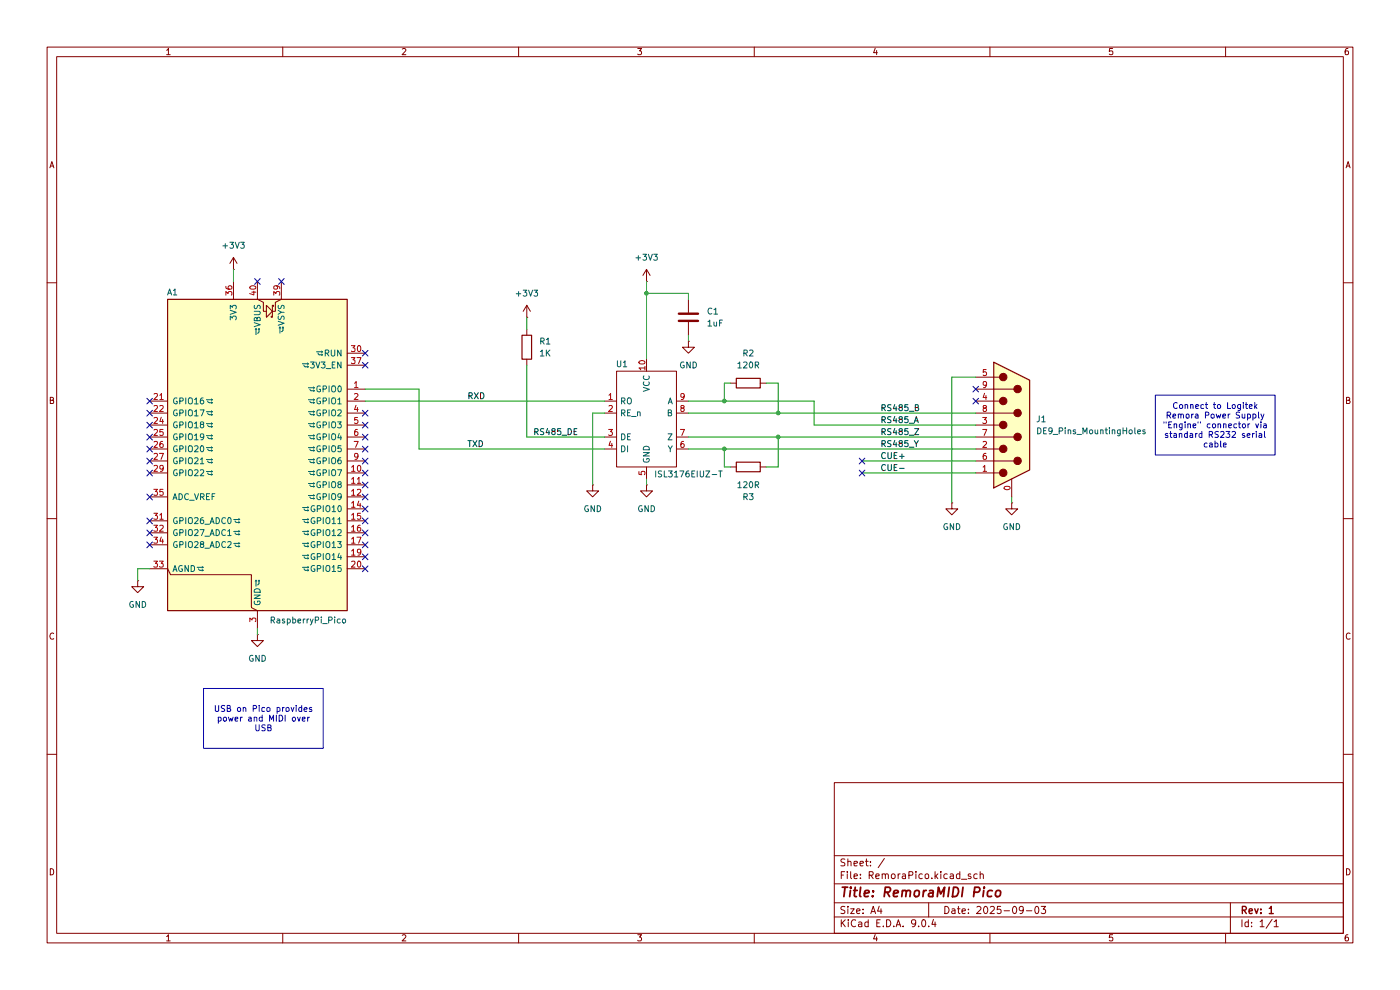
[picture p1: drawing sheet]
(kicad_sch
 (version 20250114)
 (generator "eeschema")
 (generator_version "9.0")
 (paper "A4")
 (title_block
  (title "RemoraMIDI Pico")
  (date "2025-09-03")
  (rev "1"))
 (lib_symbols
  (symbol "AT_Library:ISL3176EIUZ-T" (exclude_from_sim no) (in_bom yes) (on_board yes)
   (property "Reference" "U1" (at 2.286 6.604 0) (effects (font (size 1.27 1.27)) (justify left)))
   (property "Value" "ISL3176EIUZ-T" (at 10.414 -16.764 0) (effects (font (size 1.27 1.27)) (justify left)))
   (property "Footprint" "" (at 0 0 0) (effects (font (size 1.27 1.27)) (hide yes)))
   (property "Datasheet" "" (at 0 0 0) (effects (font (size 1.27 1.27)) (hide yes)))
   (property "Description" "" (at 0 0 0) (effects (font (size 1.27 1.27)) (hide yes)))
   (symbol "ISL3176EIUZ-T_0_1"
    (rectangle (start 2.54 5.08) (end 15.24 -15.24) (stroke (width 0) (type default)) (fill (type none))))
   (symbol "ISL3176EIUZ-T_1_0"
    (pin input line (at 0 -3.81 0) (length 2.54) (name "RE_n" (effects (font (size 1.27 1.27)))) (number "2" (effects (font (size 1.27 1.27)))))
    (pin input line (at 0 -8.89 0) (length 2.54) (name "DE" (effects (font (size 1.27 1.27)))) (number "3" (effects (font (size 1.27 1.27)))))
    (pin input line (at 0 -11.43 0) (length 2.54) (name "DI" (effects (font (size 1.27 1.27)))) (number "4" (effects (font (size 1.27 1.27)))))
    (pin power_in line (at 8.89 7.62 270) (length 2.54) (name "VCC" (effects (font (size 1.27 1.27)))) (number "10" (effects (font (size 1.27 1.27)))))
    (pin passive line (at 8.89 -17.78 90) (length 2.54) (name "GND" (effects (font (size 1.27 1.27)))) (number "5" (effects (font (size 1.27 1.27)))))
    (pin input line (at 17.78 -1.27 180) (length 2.54) (name "A" (effects (font (size 1.27 1.27)))) (number "9" (effects (font (size 1.27 1.27)))))
    (pin input line (at 17.78 -3.81 180) (length 2.54) (name "B" (effects (font (size 1.27 1.27)))) (number "8" (effects (font (size 1.27 1.27)))))
    (pin output line (at 17.78 -8.89 180) (length 2.54) (name "Z" (effects (font (size 1.27 1.27)))) (number "7" (effects (font (size 1.27 1.27)))))
    (pin output line (at 17.78 -11.43 180) (length 2.54) (name "Y" (effects (font (size 1.27 1.27)))) (number "6" (effects (font (size 1.27 1.27))))))
   (symbol "ISL3176EIUZ-T_1_1"
    (pin output line (at 0 -1.27 0) (length 2.54) (name "RO" (effects (font (size 1.27 1.27)))) (number "1" (effects (font (size 1.27 1.27))))))
   (embedded_fonts no))
  (symbol "Connector:DE9_Pins_MountingHoles"
   (pin_names
    (offset 1.016) (hide yes)) (exclude_from_sim no) (in_bom yes) (on_board yes)
   (property "Reference" "J" (at 0 16.51 0) (effects (font (size 1.27 1.27))))
   (property "Value" "DE9_Pins_MountingHoles" (at 0 14.605 0) (effects (font (size 1.27 1.27))))
   (property "Footprint" "" (at 0 0 0) (effects (font (size 1.27 1.27)) (hide yes)))
   (property "Datasheet" "~" (at 0 0 0) (effects (font (size 1.27 1.27)) (hide yes)))
   (property "Description" "9-pin D-SUB connector, pins (male), Mounting Hole" (at 0 0 0) (effects (font (size 1.27 1.27)) (hide yes)))
   (symbol "DE9_Pins_MountingHoles_0_1"
    (polyline (pts (xy -3.81 10.16) (xy -2.54 10.16)) (stroke (width 0) (type default)) (fill (type none)))
    (polyline (pts (xy -3.81 7.62) (xy 0.508 7.62)) (stroke (width 0) (type default)) (fill (type none)))
    (polyline (pts (xy -3.81 5.08) (xy -2.54 5.08)) (stroke (width 0) (type default)) (fill (type none)))
    (polyline (pts (xy -3.81 2.54) (xy 0.508 2.54)) (stroke (width 0) (type default)) (fill (type none)))
    (polyline (pts (xy -3.81 0) (xy -2.54 0)) (stroke (width 0) (type default)) (fill (type none)))
    (polyline (pts (xy -3.81 -2.54) (xy 0.508 -2.54)) (stroke (width 0) (type default)) (fill (type none)))
    (polyline (pts (xy -3.81 -5.08) (xy -2.54 -5.08)) (stroke (width 0) (type default)) (fill (type none)))
    (polyline (pts (xy -3.81 -7.62) (xy 0.508 -7.62)) (stroke (width 0) (type default)) (fill (type none)))
    (polyline (pts (xy -3.81 -10.16) (xy -2.54 -10.16)) (stroke (width 0) (type default)) (fill (type none)))
    (polyline (pts (xy -3.81 -13.335) (xy -3.81 13.335) (xy 3.81 9.525) (xy 3.81 -9.525) (xy -3.81 -13.335)) (stroke (width 0.254) (type default)) (fill (type background)))
    (circle (center -1.778 10.16) (radius 0.762) (stroke (width 0) (type default)) (fill (type outline)))
    (circle (center -1.778 5.08) (radius 0.762) (stroke (width 0) (type default)) (fill (type outline)))
    (circle (center -1.778 0) (radius 0.762) (stroke (width 0) (type default)) (fill (type outline)))
    (circle (center -1.778 -5.08) (radius 0.762) (stroke (width 0) (type default)) (fill (type outline)))
    (circle (center -1.778 -10.16) (radius 0.762) (stroke (width 0) (type default)) (fill (type outline)))
    (circle (center 1.27 7.62) (radius 0.762) (stroke (width 0) (type default)) (fill (type outline)))
    (circle (center 1.27 2.54) (radius 0.762) (stroke (width 0) (type default)) (fill (type outline)))
    (circle (center 1.27 -2.54) (radius 0.762) (stroke (width 0) (type default)) (fill (type outline)))
    (circle (center 1.27 -7.62) (radius 0.762) (stroke (width 0) (type default)) (fill (type outline))))
   (symbol "DE9_Pins_MountingHoles_1_1"
    (pin passive line (at -7.62 10.16 0) (length 3.81) (name "5" (effects (font (size 1.27 1.27)))) (number "5" (effects (font (size 1.27 1.27)))))
    (pin passive line (at -7.62 7.62 0) (length 3.81) (name "9" (effects (font (size 1.27 1.27)))) (number "9" (effects (font (size 1.27 1.27)))))
    (pin passive line (at -7.62 5.08 0) (length 3.81) (name "4" (effects (font (size 1.27 1.27)))) (number "4" (effects (font (size 1.27 1.27)))))
    (pin passive line (at -7.62 2.54 0) (length 3.81) (name "8" (effects (font (size 1.27 1.27)))) (number "8" (effects (font (size 1.27 1.27)))))
    (pin passive line (at -7.62 0 0) (length 3.81) (name "3" (effects (font (size 1.27 1.27)))) (number "3" (effects (font (size 1.27 1.27)))))
    (pin passive line (at -7.62 -2.54 0) (length 3.81) (name "7" (effects (font (size 1.27 1.27)))) (number "7" (effects (font (size 1.27 1.27)))))
    (pin passive line (at -7.62 -5.08 0) (length 3.81) (name "2" (effects (font (size 1.27 1.27)))) (number "2" (effects (font (size 1.27 1.27)))))
    (pin passive line (at -7.62 -7.62 0) (length 3.81) (name "6" (effects (font (size 1.27 1.27)))) (number "6" (effects (font (size 1.27 1.27)))))
    (pin passive line (at -7.62 -10.16 0) (length 3.81) (name "1" (effects (font (size 1.27 1.27)))) (number "1" (effects (font (size 1.27 1.27)))))
    (pin passive line (at 0 -15.24 90) (length 3.81) (name "PAD" (effects (font (size 1.27 1.27)))) (number "0" (effects (font (size 1.27 1.27))))))
   (embedded_fonts no))
  (symbol "Device:C"
   (pin_numbers (hide yes))
   (pin_names
    (offset 0.254)) (exclude_from_sim no) (in_bom yes) (on_board yes)
   (property "Reference" "C" (at 0.635 2.54 0) (effects (font (size 1.27 1.27)) (justify left)))
   (property "Value" "C" (at 0.635 -2.54 0) (effects (font (size 1.27 1.27)) (justify left)))
   (property "Footprint" "" (at 0.9652 -3.81 0) (effects (font (size 1.27 1.27)) (hide yes)))
   (property "Datasheet" "~" (at 0 0 0) (effects (font (size 1.27 1.27)) (hide yes)))
   (property "Description" "Unpolarized capacitor" (at 0 0 0) (effects (font (size 1.27 1.27)) (hide yes)))
   (symbol "C_0_1"
    (polyline (pts (xy -2.032 0.762) (xy 2.032 0.762)) (stroke (width 0.508) (type default)) (fill (type none)))
    (polyline (pts (xy -2.032 -0.762) (xy 2.032 -0.762)) (stroke (width 0.508) (type default)) (fill (type none))))
   (symbol "C_1_1"
    (pin passive line (at 0 3.81 270) (length 2.794) (name "~" (effects (font (size 1.27 1.27)))) (number "1" (effects (font (size 1.27 1.27)))))
    (pin passive line (at 0 -3.81 90) (length 2.794) (name "~" (effects (font (size 1.27 1.27)))) (number "2" (effects (font (size 1.27 1.27))))))
   (embedded_fonts no))
  (symbol "Device:R"
   (pin_numbers (hide yes))
   (pin_names
    (offset 0)) (exclude_from_sim no) (in_bom yes) (on_board yes)
   (property "Reference" "R" (at 2.032 0 90) (effects (font (size 1.27 1.27))))
   (property "Value" "R" (at 0 0 90) (effects (font (size 1.27 1.27))))
   (property "Footprint" "" (at -1.778 0 90) (effects (font (size 1.27 1.27)) (hide yes)))
   (property "Datasheet" "~" (at 0 0 0) (effects (font (size 1.27 1.27)) (hide yes)))
   (property "Description" "Resistor" (at 0 0 0) (effects (font (size 1.27 1.27)) (hide yes)))
   (symbol "R_0_1"
    (rectangle (start -1.016 -2.54) (end 1.016 2.54) (stroke (width 0.254) (type default)) (fill (type none))))
   (symbol "R_1_1"
    (pin passive line (at 0 3.81 270) (length 1.27) (name "~" (effects (font (size 1.27 1.27)))) (number "1" (effects (font (size 1.27 1.27)))))
    (pin passive line (at 0 -3.81 90) (length 1.27) (name "~" (effects (font (size 1.27 1.27)))) (number "2" (effects (font (size 1.27 1.27))))))
   (embedded_fonts no))
  (symbol "MCU_Module:RaspberryPi_Pico"
   (pin_names
    (offset 0.762)) (exclude_from_sim no) (in_bom yes) (on_board yes)
   (property "Reference" "A" (at -19.05 35.56 0) (effects (font (size 1.27 1.27)) (justify left)))
   (property "Value" "RaspberryPi_Pico" (at 7.62 35.56 0) (effects (font (size 1.27 1.27)) (justify left)))
   (property "Footprint" "Module:RaspberryPi_Pico_Common_Unspecified" (at 0 -46.99 0) (effects (font (size 1.27 1.27)) (hide yes)))
   (property "Datasheet" "https://datasheets.raspberrypi.com/pico/pico-datasheet.pdf" (at 0 -49.53 0) (effects (font (size 1.27 1.27)) (hide yes)))
   (property "Description" "Versatile and inexpensive microcontroller module powered by RP2040 dual-core Arm Cortex-M0+ processor up to 133 MHz, 264kB SRAM, 2MB QSPI flash; also supports Raspberry Pi Pico 2" (at 0 -52.07 0) (effects (font (size 1.27 1.27)) (hide yes)))
   (symbol "RaspberryPi_Pico_0_1"
    (rectangle (start -19.05 34.29) (end 19.05 -31.75) (stroke (width 0.254) (type default)) (fill (type background)))
    (polyline (pts (xy -5.08 34.29) (xy -3.81 33.655) (xy -3.81 31.75) (xy -3.175 31.75)) (stroke (width 0) (type default)) (fill (type none)))
    (polyline (pts (xy -3.429 32.766) (xy -3.429 33.02) (xy -3.175 33.02) (xy -3.175 30.48) (xy -2.921 30.48) (xy -2.921 30.734)) (stroke (width 0) (type default)) (fill (type none)))
    (polyline (pts (xy -3.175 31.75) (xy -1.905 33.02) (xy -1.905 30.48) (xy -3.175 31.75)) (stroke (width 0) (type default)) (fill (type none)))
    (polyline (pts (xy 0 34.29) (xy -1.27 33.655) (xy -1.27 31.75) (xy -1.905 31.75)) (stroke (width 0) (type default)) (fill (type none)))
    (polyline (pts (xy 0 -31.75) (xy 1.27 -31.115) (xy 1.27 -24.13) (xy 18.415 -24.13) (xy 19.05 -22.86)) (stroke (width 0) (type default)) (fill (type none))))
   (symbol "RaspberryPi_Pico_1_1"
    (pin passive line (at -22.86 22.86 0) (length 3.81) (name "RUN" (effects (font (size 1.27 1.27)))) (number "30" (effects (font (size 1.27 1.27))))
    (alternate "~{RESET}" passive line))
    (pin passive line (at -22.86 20.32 0) (length 3.81) (name "3V3_EN" (effects (font (size 1.27 1.27)))) (number "37" (effects (font (size 1.27 1.27))))
    (alternate "~{3V3_DISABLE}" passive line))
    (pin bidirectional line (at -22.86 15.24 0) (length 3.81) (name "GPIO0" (effects (font (size 1.27 1.27)))) (number "1" (effects (font (size 1.27 1.27))))
    (alternate "I2C0_SDA" bidirectional line)
    (alternate "PWM0_A" output line)
    (alternate "SPI0_RX" input line)
    (alternate "UART0_TX" output line)
    (alternate "USB_OVCUR_DET" input line))
    (pin bidirectional line (at -22.86 12.7 0) (length 3.81) (name "GPIO1" (effects (font (size 1.27 1.27)))) (number "2" (effects (font (size 1.27 1.27))))
    (alternate "I2C0_SCL" bidirectional clock)
    (alternate "PWM0_B" bidirectional line)
    (alternate "UART0_RX" input line)
    (alternate "USB_VBUS_DET" passive line)
    (alternate "~{SPI0_CSn}" bidirectional line))
    (pin bidirectional line (at -22.86 10.16 0) (length 3.81) (name "GPIO2" (effects (font (size 1.27 1.27)))) (number "4" (effects (font (size 1.27 1.27))))
    (alternate "I2C1_SDA" bidirectional line)
    (alternate "PWM1_A" output line)
    (alternate "SPI0_SCK" bidirectional clock)
    (alternate "UART0_CTS" input line)
    (alternate "USB_VBUS_EN" output line))
    (pin bidirectional line (at -22.86 7.62 0) (length 3.81) (name "GPIO3" (effects (font (size 1.27 1.27)))) (number "5" (effects (font (size 1.27 1.27))))
    (alternate "I2C1_SCL" bidirectional clock)
    (alternate "PWM1_B" bidirectional line)
    (alternate "SPI0_TX" output line)
    (alternate "UART0_RTS" output line)
    (alternate "USB_OVCUR_DET" input line))
    (pin bidirectional line (at -22.86 5.08 0) (length 3.81) (name "GPIO4" (effects (font (size 1.27 1.27)))) (number "6" (effects (font (size 1.27 1.27))))
    (alternate "I2C0_SDA" bidirectional line)
    (alternate "PWM2_A" output line)
    (alternate "SPI0_RX" input line)
    (alternate "UART1_TX" output line)
    (alternate "USB_VBUS_DET" input line))
    (pin bidirectional line (at -22.86 2.54 0) (length 3.81) (name "GPIO5" (effects (font (size 1.27 1.27)))) (number "7" (effects (font (size 1.27 1.27))))
    (alternate "I2C0_SCL" bidirectional clock)
    (alternate "PWM2_B" bidirectional line)
    (alternate "UART1_RX" input line)
    (alternate "USB_VBUS_EN" output line)
    (alternate "~{SPI0_CSn}" bidirectional line))
    (pin bidirectional line (at -22.86 0 0) (length 3.81) (name "GPIO6" (effects (font (size 1.27 1.27)))) (number "9" (effects (font (size 1.27 1.27))))
    (alternate "I2C1_SDA" bidirectional line)
    (alternate "PWM3_A" output line)
    (alternate "SPI0_SCK" bidirectional clock)
    (alternate "UART1_CTS" input line)
    (alternate "USB_OVCUR_DET" input line))
    (pin bidirectional line (at -22.86 -2.54 0) (length 3.81) (name "GPIO7" (effects (font (size 1.27 1.27)))) (number "10" (effects (font (size 1.27 1.27))))
    (alternate "I2C1_SCL" bidirectional clock)
    (alternate "PWM3_B" bidirectional line)
    (alternate "SPI0_TX" output line)
    (alternate "UART1_RTS" output line)
    (alternate "USB_VBUS_DET" input line))
    (pin bidirectional line (at -22.86 -5.08 0) (length 3.81) (name "GPIO8" (effects (font (size 1.27 1.27)))) (number "11" (effects (font (size 1.27 1.27))))
    (alternate "I2C0_SDA" bidirectional line)
    (alternate "PWM4_A" output line)
    (alternate "SPI1_RX" input line)
    (alternate "UART1_TX" output line)
    (alternate "USB_VBUS_EN" output line))
    (pin bidirectional line (at -22.86 -7.62 0) (length 3.81) (name "GPIO9" (effects (font (size 1.27 1.27)))) (number "12" (effects (font (size 1.27 1.27))))
    (alternate "I2C0_SCL" bidirectional clock)
    (alternate "PWM4_B" bidirectional line)
    (alternate "UART1_RX" input line)
    (alternate "USB_OVCUR_DET" input line)
    (alternate "~{SPI1_CSn}" bidirectional line))
    (pin bidirectional line (at -22.86 -10.16 0) (length 3.81) (name "GPIO10" (effects (font (size 1.27 1.27)))) (number "14" (effects (font (size 1.27 1.27))))
    (alternate "I2C1_SDA" bidirectional line)
    (alternate "PWM5_A" output line)
    (alternate "SPI1_SCK" bidirectional clock)
    (alternate "UART1_CTS" input line)
    (alternate "USB_VBUS_DET" input line))
    (pin bidirectional line (at -22.86 -12.7 0) (length 3.81) (name "GPIO11" (effects (font (size 1.27 1.27)))) (number "15" (effects (font (size 1.27 1.27))))
    (alternate "I2C1_SCL" bidirectional clock)
    (alternate "PWM5_B" bidirectional line)
    (alternate "SPI1_TX" output line)
    (alternate "UART1_RTS" output line)
    (alternate "USB_VBUS_EN" output line))
    (pin bidirectional line (at -22.86 -15.24 0) (length 3.81) (name "GPIO12" (effects (font (size 1.27 1.27)))) (number "16" (effects (font (size 1.27 1.27))))
    (alternate "I2C0_SDA" bidirectional line)
    (alternate "PWM6_A" output line)
    (alternate "SPI1_RX" input line)
    (alternate "UART0_TX" output line)
    (alternate "USB_OVCUR_DET" input line))
    (pin bidirectional line (at -22.86 -17.78 0) (length 3.81) (name "GPIO13" (effects (font (size 1.27 1.27)))) (number "17" (effects (font (size 1.27 1.27))))
    (alternate "I2C0_SCL" bidirectional clock)
    (alternate "PWM6_B" bidirectional line)
    (alternate "UART0_RX" input line)
    (alternate "USB_VBUS_DET" input line)
    (alternate "~{SPI1_CSn}" bidirectional line))
    (pin bidirectional line (at -22.86 -20.32 0) (length 3.81) (name "GPIO14" (effects (font (size 1.27 1.27)))) (number "19" (effects (font (size 1.27 1.27))))
    (alternate "I2C1_SDA" bidirectional line)
    (alternate "PWM7_A" output line)
    (alternate "SPI1_SCK" bidirectional clock)
    (alternate "UART0_CTS" input line)
    (alternate "USB_VBUS_EN" output line))
    (pin bidirectional line (at -22.86 -22.86 0) (length 3.81) (name "GPIO15" (effects (font (size 1.27 1.27)))) (number "20" (effects (font (size 1.27 1.27))))
    (alternate "I2C1_SCL" bidirectional clock)
    (alternate "PWM7_B" bidirectional line)
    (alternate "SPI1_TX" output line)
    (alternate "UART0_RTS" output line)
    (alternate "USB_OVCUR_DET" input line))
    (pin power_in line (at -5.08 38.1 270) (length 3.81) (name "VSYS" (effects (font (size 1.27 1.27)))) (number "39" (effects (font (size 1.27 1.27))))
    (alternate "VSYS_OUT" power_out line))
    (pin power_out line (at 0 38.1 270) (length 3.81) (name "VBUS" (effects (font (size 1.27 1.27)))) (number "40" (effects (font (size 1.27 1.27))))
    (alternate "VBUS_IN" power_in line))
    (pin passive line (at 0 -35.56 90) (length 3.81) (hide yes) (name "GND" (effects (font (size 1.27 1.27)))) (number "13" (effects (font (size 1.27 1.27)))))
    (pin passive line (at 0 -35.56 90) (length 3.81) (hide yes) (name "GND" (effects (font (size 1.27 1.27)))) (number "18" (effects (font (size 1.27 1.27)))))
    (pin passive line (at 0 -35.56 90) (length 3.81) (hide yes) (name "GND" (effects (font (size 1.27 1.27)))) (number "23" (effects (font (size 1.27 1.27)))))
    (pin passive line (at 0 -35.56 90) (length 3.81) (hide yes) (name "GND" (effects (font (size 1.27 1.27)))) (number "28" (effects (font (size 1.27 1.27)))))
    (pin power_out line (at 0 -35.56 90) (length 3.81) (name "GND" (effects (font (size 1.27 1.27)))) (number "3" (effects (font (size 1.27 1.27))))
    (alternate "GND_IN" power_in line))
    (pin passive line (at 0 -35.56 90) (length 3.81) (hide yes) (name "GND" (effects (font (size 1.27 1.27)))) (number "38" (effects (font (size 1.27 1.27)))))
    (pin passive line (at 0 -35.56 90) (length 3.81) (hide yes) (name "GND" (effects (font (size 1.27 1.27)))) (number "8" (effects (font (size 1.27 1.27)))))
    (pin power_out line (at 5.08 38.1 270) (length 3.81) (name "3V3" (effects (font (size 1.27 1.27)))) (number "36" (effects (font (size 1.27 1.27)))))
    (pin bidirectional line (at 22.86 12.7 180) (length 3.81) (name "GPIO16" (effects (font (size 1.27 1.27)))) (number "21" (effects (font (size 1.27 1.27))))
    (alternate "I2C0_SDA" bidirectional line)
    (alternate "PWM0_A" output line)
    (alternate "SPI0_RX" input line)
    (alternate "UART0_TX" output line)
    (alternate "USB_VBUS_DET" input line))
    (pin bidirectional line (at 22.86 10.16 180) (length 3.81) (name "GPIO17" (effects (font (size 1.27 1.27)))) (number "22" (effects (font (size 1.27 1.27))))
    (alternate "I2C0_SCL" bidirectional clock)
    (alternate "PWM0_B" bidirectional line)
    (alternate "UART0_RX" input line)
    (alternate "USB_VBUS_EN" output line)
    (alternate "~{SPI0_CSn}" bidirectional line))
    (pin bidirectional line (at 22.86 7.62 180) (length 3.81) (name "GPIO18" (effects (font (size 1.27 1.27)))) (number "24" (effects (font (size 1.27 1.27))))
    (alternate "I2C1_SDA" bidirectional line)
    (alternate "PWM1_A" output line)
    (alternate "SPI0_SCK" bidirectional clock)
    (alternate "UART0_CTS" input line)
    (alternate "USB_OVCUR_DET" input line))
    (pin bidirectional line (at 22.86 5.08 180) (length 3.81) (name "GPIO19" (effects (font (size 1.27 1.27)))) (number "25" (effects (font (size 1.27 1.27))))
    (alternate "I2C1_SCL" bidirectional clock)
    (alternate "PWM1_B" bidirectional line)
    (alternate "SPI0_TX" output line)
    (alternate "UART0_RTS" output line)
    (alternate "USB_VBUS_DET" input line))
    (pin bidirectional line (at 22.86 2.54 180) (length 3.81) (name "GPIO20" (effects (font (size 1.27 1.27)))) (number "26" (effects (font (size 1.27 1.27))))
    (alternate "CLOCK_GPIN0" input clock)
    (alternate "I2C0_SDA" bidirectional line)
    (alternate "PWM2_A" output line)
    (alternate "SPI0_RX" input line)
    (alternate "UART1_TX" output line)
    (alternate "USB_VBUS_EN" output line))
    (pin bidirectional line (at 22.86 0 180) (length 3.81) (name "GPIO21" (effects (font (size 1.27 1.27)))) (number "27" (effects (font (size 1.27 1.27))))
    (alternate "CLOCK_GPOUT0" output clock)
    (alternate "I2C0_SCL" bidirectional clock)
    (alternate "PWM2_B" bidirectional line)
    (alternate "UART1_RX" input line)
    (alternate "USB_OVCUR_DET" input line)
    (alternate "~{SPI0_CSn}" bidirectional line))
    (pin bidirectional line (at 22.86 -2.54 180) (length 3.81) (name "GPIO22" (effects (font (size 1.27 1.27)))) (number "29" (effects (font (size 1.27 1.27))))
    (alternate "CLOCK_GPIN1" input clock)
    (alternate "I2C1_SDA" bidirectional line)
    (alternate "PWM3_A" output line)
    (alternate "SPI0_SCK" bidirectional clock)
    (alternate "UART1_CTS" input line)
    (alternate "USB_VBUS_DET" input line))
    (pin power_in line (at 22.86 -7.62 180) (length 3.81) (name "ADC_VREF" (effects (font (size 1.27 1.27)))) (number "35" (effects (font (size 1.27 1.27)))))
    (pin bidirectional line (at 22.86 -12.7 180) (length 3.81) (name "GPIO26_ADC0" (effects (font (size 1.27 1.27)))) (number "31" (effects (font (size 1.27 1.27))))
    (alternate "ADC0" input line)
    (alternate "GPIO26" bidirectional line)
    (alternate "I2C1_SDA" bidirectional line)
    (alternate "PWM5_A" output line)
    (alternate "SPI1_SCK" bidirectional clock)
    (alternate "UART1_CTS" input line)
    (alternate "USB_VBUS_EN" output line))
    (pin bidirectional line (at 22.86 -15.24 180) (length 3.81) (name "GPIO27_ADC1" (effects (font (size 1.27 1.27)))) (number "32" (effects (font (size 1.27 1.27))))
    (alternate "ADC1" input line)
    (alternate "GPIO27" bidirectional line)
    (alternate "I2C1_SCL" bidirectional clock)
    (alternate "PWM5_B" bidirectional line)
    (alternate "SPI1_TX" output line)
    (alternate "UART1_RTS" output line)
    (alternate "USB_OVCUR_DET" input line))
    (pin bidirectional line (at 22.86 -17.78 180) (length 3.81) (name "GPIO28_ADC2" (effects (font (size 1.27 1.27)))) (number "34" (effects (font (size 1.27 1.27))))
    (alternate "ADC2" input line)
    (alternate "GPIO28" bidirectional line)
    (alternate "I2C0_SDA" bidirectional line)
    (alternate "PWM6_A" output line)
    (alternate "SPI1_RX" input line)
    (alternate "UART0_TX" output line)
    (alternate "USB_VBUS_DET" input line))
    (pin power_out line (at 22.86 -22.86 180) (length 3.81) (name "AGND" (effects (font (size 1.27 1.27)))) (number "33" (effects (font (size 1.27 1.27))))
    (alternate "GND" passive line)))
   (embedded_fonts no))
  (symbol "power:+3V3"
   (power)
   (pin_numbers (hide yes))
   (pin_names
    (offset 0) (hide yes)) (exclude_from_sim no) (in_bom yes) (on_board yes)
   (property "Reference" "#PWR" (at 0 -3.81 0) (effects (font (size 1.27 1.27)) (hide yes)))
   (property "Value" "+3V3" (at 0 3.556 0) (effects (font (size 1.27 1.27))))
   (property "Footprint" "" (at 0 0 0) (effects (font (size 1.27 1.27)) (hide yes)))
   (property "Datasheet" "" (at 0 0 0) (effects (font (size 1.27 1.27)) (hide yes)))
   (property "Description" "Power symbol creates a global label with name \"+3V3\"" (at 0 0 0) (effects (font (size 1.27 1.27)) (hide yes)))
   (symbol "+3V3_0_1"
    (polyline (pts (xy -0.762 1.27) (xy 0 2.54)) (stroke (width 0) (type default)) (fill (type none)))
    (polyline (pts (xy 0 2.54) (xy 0.762 1.27)) (stroke (width 0) (type default)) (fill (type none)))
    (polyline (pts (xy 0 0) (xy 0 2.54)) (stroke (width 0) (type default)) (fill (type none))))
   (symbol "+3V3_1_1"
    (pin power_in line (at 0 0 90) (length 0) (name "~" (effects (font (size 1.27 1.27)))) (number "1" (effects (font (size 1.27 1.27))))))
   (embedded_fonts no))
  (symbol "power:GND"
   (power)
   (pin_numbers (hide yes))
   (pin_names
    (offset 0) (hide yes)) (exclude_from_sim no) (in_bom yes) (on_board yes)
   (property "Reference" "#PWR" (at 0 -6.35 0) (effects (font (size 1.27 1.27)) (hide yes)))
   (property "Value" "GND" (at 0 -3.81 0) (effects (font (size 1.27 1.27))))
   (property "Footprint" "" (at 0 0 0) (effects (font (size 1.27 1.27)) (hide yes)))
   (property "Datasheet" "" (at 0 0 0) (effects (font (size 1.27 1.27)) (hide yes)))
   (property "Description" "Power symbol creates a global label with name \"GND\" , ground" (at 0 0 0) (effects (font (size 1.27 1.27)) (hide yes)))
   (symbol "GND_0_1"
    (polyline (pts (xy 0 0) (xy 0 -1.27) (xy 1.27 -1.27) (xy 0 -2.54) (xy -1.27 -1.27) (xy 0 -1.27)) (stroke (width 0) (type default)) (fill (type none))))
   (symbol "GND_1_1"
    (pin power_in line (at 0 0 270) (length 0) (name "~" (effects (font (size 1.27 1.27)))) (number "1" (effects (font (size 1.27 1.27))))))
   (embedded_fonts no)))
 (text_box "USB on Pico provides power and MIDI over USB"
  (exclude_from_sim no)
  (at 43.18 146.05 0)
  (size 25.4 12.7)
  (margins 0.9525 0.9525 0.9525 0.9525)
  (stroke (width 0) (type solid))
  (fill (type none))
  (effects (font (size 1.27 1.27))))
 (text_box "Connect to Logitek Remora Power Supply \"Engine\" connector via standard RS232 serial cable"
  (exclude_from_sim no)
  (at 245.11 83.82 0)
  (size 25.4 12.7)
  (margins 0.9525 0.9525 0.9525 0.9525)
  (stroke (width 0) (type solid))
  (fill (type none))
  (effects (font (size 1.27 1.27))))
 (junction
  (at 137.16 62.23)
  (diameter 0)
  (color 0 0 0 0))
 (junction
  (at 153.67 95.25)
  (diameter 0)
  (color 0 0 0 0))
 (junction
  (at 153.67 85.09)
  (diameter 0)
  (color 0 0 0 0))
 (junction
  (at 165.1 87.63)
  (diameter 0)
  (color 0 0 0 0))
 (junction
  (at 165.1 92.71)
  (diameter 0)
  (color 0 0 0 0))
 (no_connect
  (at 31.75 113.03))
 (no_connect
  (at 31.75 87.63))
 (no_connect
  (at 31.75 110.49))
 (no_connect
  (at 77.47 90.17))
 (no_connect
  (at 77.47 102.87))
 (no_connect
  (at 207.01 85.09))
 (no_connect
  (at 31.75 115.57))
 (no_connect
  (at 77.47 107.95))
 (no_connect
  (at 77.47 113.03))
 (no_connect
  (at 77.47 97.79))
 (no_connect
  (at 77.47 74.93))
 (no_connect
  (at 77.47 87.63))
 (no_connect
  (at 31.75 100.33))
 (no_connect
  (at 31.75 97.79))
 (no_connect
  (at 59.69 59.69))
 (no_connect
  (at 77.47 77.47))
 (no_connect
  (at 77.47 105.41))
 (no_connect
  (at 77.47 110.49))
 (no_connect
  (at 31.75 105.41))
 (no_connect
  (at 77.47 115.57))
 (no_connect
  (at 77.47 95.25))
 (no_connect
  (at 77.47 100.33))
 (no_connect
  (at 31.75 95.25))
 (no_connect
  (at 31.75 90.17))
 (no_connect
  (at 77.47 120.65))
 (no_connect
  (at 207.01 82.55))
 (no_connect
  (at 77.47 118.11))
 (no_connect
  (at 54.61 59.69))
 (no_connect
  (at 182.88 100.33))
 (no_connect
  (at 77.47 92.71))
 (no_connect
  (at 182.88 97.79))
 (no_connect
  (at 31.75 92.71))
 (no_connect
  (at 31.75 85.09))
 (wire
  (pts (xy 77.47 85.09) (xy 128.27 85.09))
  (stroke (width 0) (type default)))
 (wire
  (pts (xy 49.53 57.15) (xy 49.53 59.69))
  (stroke (width 0) (type default)))
 (wire
  (pts (xy 111.76 92.71) (xy 111.76 77.47))
  (stroke (width 0) (type default)))
 (wire
  (pts (xy 54.61 133.35) (xy 54.61 134.62))
  (stroke (width 0) (type default)))
 (wire
  (pts (xy 162.56 99.06) (xy 165.1 99.06))
  (stroke (width 0) (type default)))
 (wire
  (pts (xy 153.67 85.09) (xy 172.72 85.09))
  (stroke (width 0) (type default)))
 (wire
  (pts (xy 137.16 102.87) (xy 137.16 101.6))
  (stroke (width 0) (type default)))
 (wire
  (pts (xy 201.93 80.01) (xy 207.01 80.01))
  (stroke (width 0) (type default)))
 (wire
  (pts (xy 154.94 81.28) (xy 153.67 81.28))
  (stroke (width 0) (type default)))
 (wire
  (pts (xy 29.21 120.65) (xy 31.75 120.65))
  (stroke (width 0) (type default)))
 (wire
  (pts (xy 165.1 87.63) (xy 207.01 87.63))
  (stroke (width 0) (type default)))
 (wire
  (pts (xy 111.76 67.31) (xy 111.76 69.85))
  (stroke (width 0) (type default)))
 (wire
  (pts (xy 172.72 85.09) (xy 172.72 90.17))
  (stroke (width 0) (type default)))
 (wire
  (pts (xy 137.16 62.23) (xy 137.16 76.2))
  (stroke (width 0) (type default)))
 (wire
  (pts (xy 128.27 87.63) (xy 125.73 87.63))
  (stroke (width 0) (type default)))
 (wire
  (pts (xy 29.21 120.65) (xy 29.21 123.19))
  (stroke (width 0) (type default)))
 (wire
  (pts (xy 146.05 62.23) (xy 137.16 62.23))
  (stroke (width 0) (type default)))
 (wire
  (pts (xy 137.16 59.69) (xy 137.16 62.23))
  (stroke (width 0) (type default)))
 (wire
  (pts (xy 182.88 100.33) (xy 207.01 100.33))
  (stroke (width 0) (type default)))
 (wire
  (pts (xy 146.05 92.71) (xy 165.1 92.71))
  (stroke (width 0) (type default)))
 (wire
  (pts (xy 165.1 99.06) (xy 165.1 92.71))
  (stroke (width 0) (type default)))
 (wire
  (pts (xy 201.93 106.68) (xy 201.93 80.01))
  (stroke (width 0) (type default)))
 (wire
  (pts (xy 77.47 82.55) (xy 88.9 82.55))
  (stroke (width 0) (type default)))
 (wire
  (pts (xy 162.56 81.28) (xy 165.1 81.28))
  (stroke (width 0) (type default)))
 (wire
  (pts (xy 182.88 97.79) (xy 207.01 97.79))
  (stroke (width 0) (type default)))
 (wire
  (pts (xy 125.73 87.63) (xy 125.73 102.87))
  (stroke (width 0) (type default)))
 (wire
  (pts (xy 172.72 90.17) (xy 207.01 90.17))
  (stroke (width 0) (type default)))
 (wire
  (pts (xy 146.05 87.63) (xy 165.1 87.63))
  (stroke (width 0) (type default)))
 (wire
  (pts (xy 153.67 99.06) (xy 153.67 95.25))
  (stroke (width 0) (type default)))
 (wire
  (pts (xy 153.67 95.25) (xy 207.01 95.25))
  (stroke (width 0) (type default)))
 (wire
  (pts (xy 165.1 81.28) (xy 165.1 87.63))
  (stroke (width 0) (type default)))
 (wire
  (pts (xy 153.67 81.28) (xy 153.67 85.09))
  (stroke (width 0) (type default)))
 (wire
  (pts (xy 146.05 85.09) (xy 153.67 85.09))
  (stroke (width 0) (type default)))
 (wire
  (pts (xy 165.1 92.71) (xy 207.01 92.71))
  (stroke (width 0) (type default)))
 (wire
  (pts (xy 146.05 95.25) (xy 153.67 95.25))
  (stroke (width 0) (type default)))
 (wire
  (pts (xy 88.9 95.25) (xy 128.27 95.25))
  (stroke (width 0) (type default)))
 (wire
  (pts (xy 214.63 106.68) (xy 214.63 105.41))
  (stroke (width 0) (type default)))
 (wire
  (pts (xy 128.27 92.71) (xy 111.76 92.71))
  (stroke (width 0) (type default)))
 (wire
  (pts (xy 88.9 82.55) (xy 88.9 95.25))
  (stroke (width 0) (type default)))
 (wire
  (pts (xy 146.05 72.39) (xy 146.05 71.12))
  (stroke (width 0) (type default)))
 (wire
  (pts (xy 146.05 63.5) (xy 146.05 62.23))
  (stroke (width 0) (type default)))
 (wire
  (pts (xy 154.94 99.06) (xy 153.67 99.06))
  (stroke (width 0) (type default)))
 (label "RS485_A"
  (at 186.69 90.17 0)
  (effects (font (size 1.27 1.27)) (justify left bottom)))
 (label "CUE+"
  (at 186.69 97.79 0)
  (effects (font (size 1.27 1.27)) (justify left bottom)))
 (label "TXD"
  (at 99.06 95.25 0)
  (effects (font (size 1.27 1.27)) (justify left bottom)))
 (label "RXD"
  (at 99.06 85.09 0)
  (effects (font (size 1.27 1.27)) (justify left bottom)))
 (label "RS485_B"
  (at 186.69 87.63 0)
  (effects (font (size 1.27 1.27)) (justify left bottom)))
 (label "RS485_DE"
  (at 113.03 92.71 0)
  (effects (font (size 1.27 1.27)) (justify left bottom)))
 (label "CUE-"
  (at 186.69 100.33 0)
  (effects (font (size 1.27 1.27)) (justify left bottom)))
 (label "RS485_Z"
  (at 186.69 92.71 0)
  (effects (font (size 1.27 1.27)) (justify left bottom)))
 (label "RS485_Y"
  (at 186.69 95.25 0)
  (effects (font (size 1.27 1.27)) (justify left bottom)))
 (symbol
  (lib_id "power:+3V3")
  (at 137.16 59.69 0)
  (unit 1)
  (exclude_from_sim no)
  (in_bom yes)
  (on_board yes)
  (dnp no)
  (fields_autoplaced yes)
  (property "Reference" "#PWR01" (at 137.16 63.5 0) (effects (font (size 1.27 1.27)) (hide yes)))
  (property "Value" "+3V3" (at 137.16 54.61 0) (effects (font (size 1.27 1.27))))
  (property "Footprint" "" (at 137.16 59.69 0) (effects (font (size 1.27 1.27)) (hide yes)))
  (property "Datasheet" "" (at 137.16 59.69 0) (effects (font (size 1.27 1.27)) (hide yes)))
  (property "Description" "Power symbol creates a global label with name \"+3V3\"" (at 137.16 59.69 0) (effects (font (size 1.27 1.27)) (hide yes)))
  (pin "1"))
 (symbol
  (lib_id "MCU_Module:RaspberryPi_Pico")
  (at 54.61 97.79 0)
  (mirror y)
  (unit 1)
  (exclude_from_sim no)
  (in_bom yes)
  (on_board yes)
  (dnp no)
  (property "Reference" "A1" (at 37.846 61.976 0) (effects (font (size 1.27 1.27)) (justify left)))
  (property "Value" "RaspberryPi_Pico" (at 73.66 131.572 0) (effects (font (size 1.27 1.27)) (justify left)))
  (property "Footprint" "Module:RaspberryPi_Pico_Common_Unspecified" (at 54.61 144.78 0) (effects (font (size 1.27 1.27)) (hide yes)))
  (property "Datasheet" "https://datasheets.raspberrypi.com/pico/pico-datasheet.pdf" (at 54.61 147.32 0) (effects (font (size 1.27 1.27)) (hide yes)))
  (property "Description" "Versatile and inexpensive microcontroller module powered by RP2040 dual-core Arm Cortex-M0+ processor up to 133 MHz, 264kB SRAM, 2MB QSPI flash; also supports Raspberry Pi Pico 2" (at 54.61 149.86 0) (effects (font (size 1.27 1.27)) (hide yes)))
  (pin "12")
  (pin "21")
  (pin "19")
  (pin "6")
  (pin "10")
  (pin "39")
  (pin "30")
  (pin "3")
  (pin "24")
  (pin "11")
  (pin "17")
  (pin "15")
  (pin "13")
  (pin "37")
  (pin "7")
  (pin "18")
  (pin "28")
  (pin "22")
  (pin "25")
  (pin "29")
  (pin "35")
  (pin "32")
  (pin "2")
  (pin "16")
  (pin "23")
  (pin "8")
  (pin "9")
  (pin "38")
  (pin "5")
  (pin "14")
  (pin "40")
  (pin "36")
  (pin "20")
  (pin "31")
  (pin "1")
  (pin "4")
  (pin "26")
  (pin "34")
  (pin "27")
  (pin "33"))
 (symbol
  (lib_id "power:GND")
  (at 125.73 102.87 0)
  (unit 1)
  (exclude_from_sim no)
  (in_bom yes)
  (on_board yes)
  (dnp no)
  (fields_autoplaced yes)
  (property "Reference" "#PWR06" (at 125.73 109.22 0) (effects (font (size 1.27 1.27)) (hide yes)))
  (property "Value" "GND" (at 125.73 107.95 0) (effects (font (size 1.27 1.27))))
  (property "Footprint" "" (at 125.73 102.87 0) (effects (font (size 1.27 1.27)) (hide yes)))
  (property "Datasheet" "" (at 125.73 102.87 0) (effects (font (size 1.27 1.27)) (hide yes)))
  (property "Description" "Power symbol creates a global label with name \"GND\" , ground" (at 125.73 102.87 0) (effects (font (size 1.27 1.27)) (hide yes)))
  (pin "1"))
 (symbol
  (lib_id "power:+3V3")
  (at 49.53 57.15 0)
  (unit 1)
  (exclude_from_sim no)
  (in_bom yes)
  (on_board yes)
  (dnp no)
  (fields_autoplaced yes)
  (property "Reference" "#PWR08" (at 49.53 60.96 0) (effects (font (size 1.27 1.27)) (hide yes)))
  (property "Value" "+3V3" (at 49.53 52.07 0) (effects (font (size 1.27 1.27))))
  (property "Footprint" "" (at 49.53 57.15 0) (effects (font (size 1.27 1.27)) (hide yes)))
  (property "Datasheet" "" (at 49.53 57.15 0) (effects (font (size 1.27 1.27)) (hide yes)))
  (property "Description" "Power symbol creates a global label with name \"+3V3\"" (at 49.53 57.15 0) (effects (font (size 1.27 1.27)) (hide yes)))
  (pin "1"))
 (symbol
  (lib_id "power:GND")
  (at 137.16 102.87 0)
  (unit 1)
  (exclude_from_sim no)
  (in_bom yes)
  (on_board yes)
  (dnp no)
  (fields_autoplaced yes)
  (property "Reference" "#PWR02" (at 137.16 109.22 0) (effects (font (size 1.27 1.27)) (hide yes)))
  (property "Value" "GND" (at 137.16 107.95 0) (effects (font (size 1.27 1.27))))
  (property "Footprint" "" (at 137.16 102.87 0) (effects (font (size 1.27 1.27)) (hide yes)))
  (property "Datasheet" "" (at 137.16 102.87 0) (effects (font (size 1.27 1.27)) (hide yes)))
  (property "Description" "Power symbol creates a global label with name \"GND\" , ground" (at 137.16 102.87 0) (effects (font (size 1.27 1.27)) (hide yes)))
  (pin "1"))
 (symbol
  (lib_id "Connector:DE9_Pins_MountingHoles")
  (at 214.63 90.17 0)
  (unit 1)
  (exclude_from_sim no)
  (in_bom yes)
  (on_board yes)
  (dnp no)
  (fields_autoplaced yes)
  (property "Reference" "J1" (at 219.71 88.8999 0) (effects (font (size 1.27 1.27)) (justify left)))
  (property "Value" "DE9_Pins_MountingHoles" (at 219.71 91.4399 0) (effects (font (size 1.27 1.27)) (justify left)))
  (property "Footprint" "Connector_Dsub:DSUB-9_Pins_Horizontal_P2.77x2.84mm_EdgePinOffset7.70mm_Housed_MountingHolesOffset9.12mm" (at 214.63 90.17 0) (effects (font (size 1.27 1.27)) (hide yes)))
  (property "Datasheet" "~" (at 214.63 90.17 0) (effects (font (size 1.27 1.27)) (hide yes)))
  (property "Description" "9-pin D-SUB connector, pins (male), Mounting Hole" (at 214.63 90.17 0) (effects (font (size 1.27 1.27)) (hide yes)))
  (pin "4")
  (pin "5")
  (pin "2")
  (pin "6")
  (pin "7")
  (pin "0")
  (pin "9")
  (pin "8")
  (pin "1")
  (pin "3"))
 (symbol
  (lib_id "AT_Library:ISL3176EIUZ-T")
  (at 128.27 83.82 0)
  (unit 1)
  (exclude_from_sim no)
  (in_bom yes)
  (on_board yes)
  (dnp no)
  (property "Reference" "U1" (at 130.556 77.216 0) (effects (font (size 1.27 1.27)) (justify left)))
  (property "Value" "ISL3176EIUZ-T" (at 138.684 100.584 0) (effects (font (size 1.27 1.27)) (justify left)))
  (property "Footprint" "10-MSOP" (at 128.27 83.82 0) (effects (font (size 1.27 1.27)) (hide yes)))
  (property "Datasheet" "https://www.renesas.com/en/document/dst/isl3170e-isl3171e-isl3172e-isl3173e-isl3174e-isl3175e-isl3176e-isl3177e-isl3178e-datasheet?r=531771" (at 128.27 83.82 0) (effects (font (size 1.27 1.27)) (hide yes)))
  (property "Description" "1/1 Transceiver Full RS422, RS485 10-MSOP" (at 128.27 83.82 0) (effects (font (size 1.27 1.27)) (hide yes)))
  (pin "6")
  (pin "1")
  (pin "10")
  (pin "7")
  (pin "9")
  (pin "8")
  (pin "5")
  (pin "4")
  (pin "3")
  (pin "2"))
 (symbol
  (lib_id "Device:C")
  (at 146.05 67.31 0)
  (unit 1)
  (exclude_from_sim no)
  (in_bom yes)
  (on_board yes)
  (dnp no)
  (fields_autoplaced yes)
  (property "Reference" "C1" (at 149.86 66.0399 0) (effects (font (size 1.27 1.27)) (justify left)))
  (property "Value" "1uF" (at 149.86 68.5799 0) (effects (font (size 1.27 1.27)) (justify left)))
  (property "Footprint" "Capacitor_SMD:C_0603_1608Metric" (at 147.0152 71.12 0) (effects (font (size 1.27 1.27)) (hide yes)))
  (property "Datasheet" "~" (at 146.05 67.31 0) (effects (font (size 1.27 1.27)) (hide yes)))
  (property "Description" "Unpolarized capacitor" (at 146.05 67.31 0) (effects (font (size 1.27 1.27)) (hide yes)))
  (pin "1")
  (pin "2"))
 (symbol
  (lib_id "power:GND")
  (at 54.61 134.62 0)
  (unit 1)
  (exclude_from_sim no)
  (in_bom yes)
  (on_board yes)
  (dnp no)
  (fields_autoplaced yes)
  (property "Reference" "#PWR03" (at 54.61 140.97 0) (effects (font (size 1.27 1.27)) (hide yes)))
  (property "Value" "GND" (at 54.61 139.7 0) (effects (font (size 1.27 1.27))))
  (property "Footprint" "" (at 54.61 134.62 0) (effects (font (size 1.27 1.27)) (hide yes)))
  (property "Datasheet" "" (at 54.61 134.62 0) (effects (font (size 1.27 1.27)) (hide yes)))
  (property "Description" "Power symbol creates a global label with name \"GND\" , ground" (at 54.61 134.62 0) (effects (font (size 1.27 1.27)) (hide yes)))
  (pin "1"))
 (symbol
  (lib_id "power:GND")
  (at 146.05 72.39 0)
  (unit 1)
  (exclude_from_sim no)
  (in_bom yes)
  (on_board yes)
  (dnp no)
  (fields_autoplaced yes)
  (property "Reference" "#PWR07" (at 146.05 78.74 0) (effects (font (size 1.27 1.27)) (hide yes)))
  (property "Value" "GND" (at 146.05 77.47 0) (effects (font (size 1.27 1.27))))
  (property "Footprint" "" (at 146.05 72.39 0) (effects (font (size 1.27 1.27)) (hide yes)))
  (property "Datasheet" "" (at 146.05 72.39 0) (effects (font (size 1.27 1.27)) (hide yes)))
  (property "Description" "Power symbol creates a global label with name \"GND\" , ground" (at 146.05 72.39 0) (effects (font (size 1.27 1.27)) (hide yes)))
  (pin "1"))
 (symbol
  (lib_id "power:GND")
  (at 214.63 106.68 0)
  (unit 1)
  (exclude_from_sim no)
  (in_bom yes)
  (on_board yes)
  (dnp no)
  (fields_autoplaced yes)
  (property "Reference" "#PWR09" (at 214.63 113.03 0) (effects (font (size 1.27 1.27)) (hide yes)))
  (property "Value" "GND" (at 214.63 111.76 0) (effects (font (size 1.27 1.27))))
  (property "Footprint" "" (at 214.63 106.68 0) (effects (font (size 1.27 1.27)) (hide yes)))
  (property "Datasheet" "" (at 214.63 106.68 0) (effects (font (size 1.27 1.27)) (hide yes)))
  (property "Description" "Power symbol creates a global label with name \"GND\" , ground" (at 214.63 106.68 0) (effects (font (size 1.27 1.27)) (hide yes)))
  (pin "1"))
 (symbol
  (lib_id "power:+3V3")
  (at 111.76 67.31 0)
  (unit 1)
  (exclude_from_sim no)
  (in_bom yes)
  (on_board yes)
  (dnp no)
  (fields_autoplaced yes)
  (property "Reference" "#PWR05" (at 111.76 71.12 0) (effects (font (size 1.27 1.27)) (hide yes)))
  (property "Value" "+3V3" (at 111.76 62.23 0) (effects (font (size 1.27 1.27))))
  (property "Footprint" "" (at 111.76 67.31 0) (effects (font (size 1.27 1.27)) (hide yes)))
  (property "Datasheet" "" (at 111.76 67.31 0) (effects (font (size 1.27 1.27)) (hide yes)))
  (property "Description" "Power symbol creates a global label with name \"+3V3\"" (at 111.76 67.31 0) (effects (font (size 1.27 1.27)) (hide yes)))
  (pin "1"))
 (symbol
  (lib_id "Device:R")
  (at 158.75 81.28 90)
  (unit 1)
  (exclude_from_sim no)
  (in_bom yes)
  (on_board yes)
  (dnp no)
  (fields_autoplaced yes)
  (property "Reference" "R2" (at 158.75 74.93 90) (effects (font (size 1.27 1.27))))
  (property "Value" "120R" (at 158.75 77.47 90) (effects (font (size 1.27 1.27))))
  (property "Footprint" "Resistor_SMD:R_0603_1608Metric" (at 158.75 83.058 90) (effects (font (size 1.27 1.27)) (hide yes)))
  (property "Datasheet" "~" (at 158.75 81.28 0) (effects (font (size 1.27 1.27)) (hide yes)))
  (property "Description" "Resistor" (at 158.75 81.28 0) (effects (font (size 1.27 1.27)) (hide yes)))
  (pin "2")
  (pin "1"))
 (symbol
  (lib_id "power:GND")
  (at 201.93 106.68 0)
  (unit 1)
  (exclude_from_sim no)
  (in_bom yes)
  (on_board yes)
  (dnp no)
  (fields_autoplaced yes)
  (property "Reference" "#PWR010" (at 201.93 113.03 0) (effects (font (size 1.27 1.27)) (hide yes)))
  (property "Value" "GND" (at 201.93 111.76 0) (effects (font (size 1.27 1.27))))
  (property "Footprint" "" (at 201.93 106.68 0) (effects (font (size 1.27 1.27)) (hide yes)))
  (property "Datasheet" "" (at 201.93 106.68 0) (effects (font (size 1.27 1.27)) (hide yes)))
  (property "Description" "Power symbol creates a global label with name \"GND\" , ground" (at 201.93 106.68 0) (effects (font (size 1.27 1.27)) (hide yes)))
  (pin "1"))
 (symbol
  (lib_id "Device:R")
  (at 158.75 99.06 90)
  (mirror x)
  (unit 1)
  (exclude_from_sim no)
  (in_bom yes)
  (on_board yes)
  (dnp no)
  (fields_autoplaced yes)
  (property "Reference" "R3" (at 158.75 105.41 90) (effects (font (size 1.27 1.27))))
  (property "Value" "120R" (at 158.75 102.87 90) (effects (font (size 1.27 1.27))))
  (property "Footprint" "Resistor_SMD:R_0603_1608Metric" (at 158.75 97.282 90) (effects (font (size 1.27 1.27)) (hide yes)))
  (property "Datasheet" "~" (at 158.75 99.06 0) (effects (font (size 1.27 1.27)) (hide yes)))
  (property "Description" "Resistor" (at 158.75 99.06 0) (effects (font (size 1.27 1.27)) (hide yes)))
  (pin "2")
  (pin "1"))
 (symbol
  (lib_id "Device:R")
  (at 111.76 73.66 0)
  (unit 1)
  (exclude_from_sim no)
  (in_bom yes)
  (on_board yes)
  (dnp no)
  (fields_autoplaced yes)
  (property "Reference" "R1" (at 114.3 72.3899 0) (effects (font (size 1.27 1.27)) (justify left)))
  (property "Value" "1K" (at 114.3 74.9299 0) (effects (font (size 1.27 1.27)) (justify left)))
  (property "Footprint" "Resistor_SMD:R_0603_1608Metric" (at 109.982 73.66 90) (effects (font (size 1.27 1.27)) (hide yes)))
  (property "Datasheet" "~" (at 111.76 73.66 0) (effects (font (size 1.27 1.27)) (hide yes)))
  (property "Description" "Resistor" (at 111.76 73.66 0) (effects (font (size 1.27 1.27)) (hide yes)))
  (pin "2")
  (pin "1"))
 (symbol
  (lib_id "power:GND")
  (at 29.21 123.19 0)
  (mirror y)
  (unit 1)
  (exclude_from_sim no)
  (in_bom yes)
  (on_board yes)
  (dnp no)
  (fields_autoplaced yes)
  (property "Reference" "#PWR04" (at 29.21 129.54 0) (effects (font (size 1.27 1.27)) (hide yes)))
  (property "Value" "GND" (at 29.21 128.27 0) (effects (font (size 1.27 1.27))))
  (property "Footprint" "" (at 29.21 123.19 0) (effects (font (size 1.27 1.27)) (hide yes)))
  (property "Datasheet" "" (at 29.21 123.19 0) (effects (font (size 1.27 1.27)) (hide yes)))
  (property "Description" "Power symbol creates a global label with name \"GND\" , ground" (at 29.21 123.19 0) (effects (font (size 1.27 1.27)) (hide yes)))
  (pin "1"))
 (sheet_instances
  (path ""
   (page "1")))
 (embedded_fonts no))
